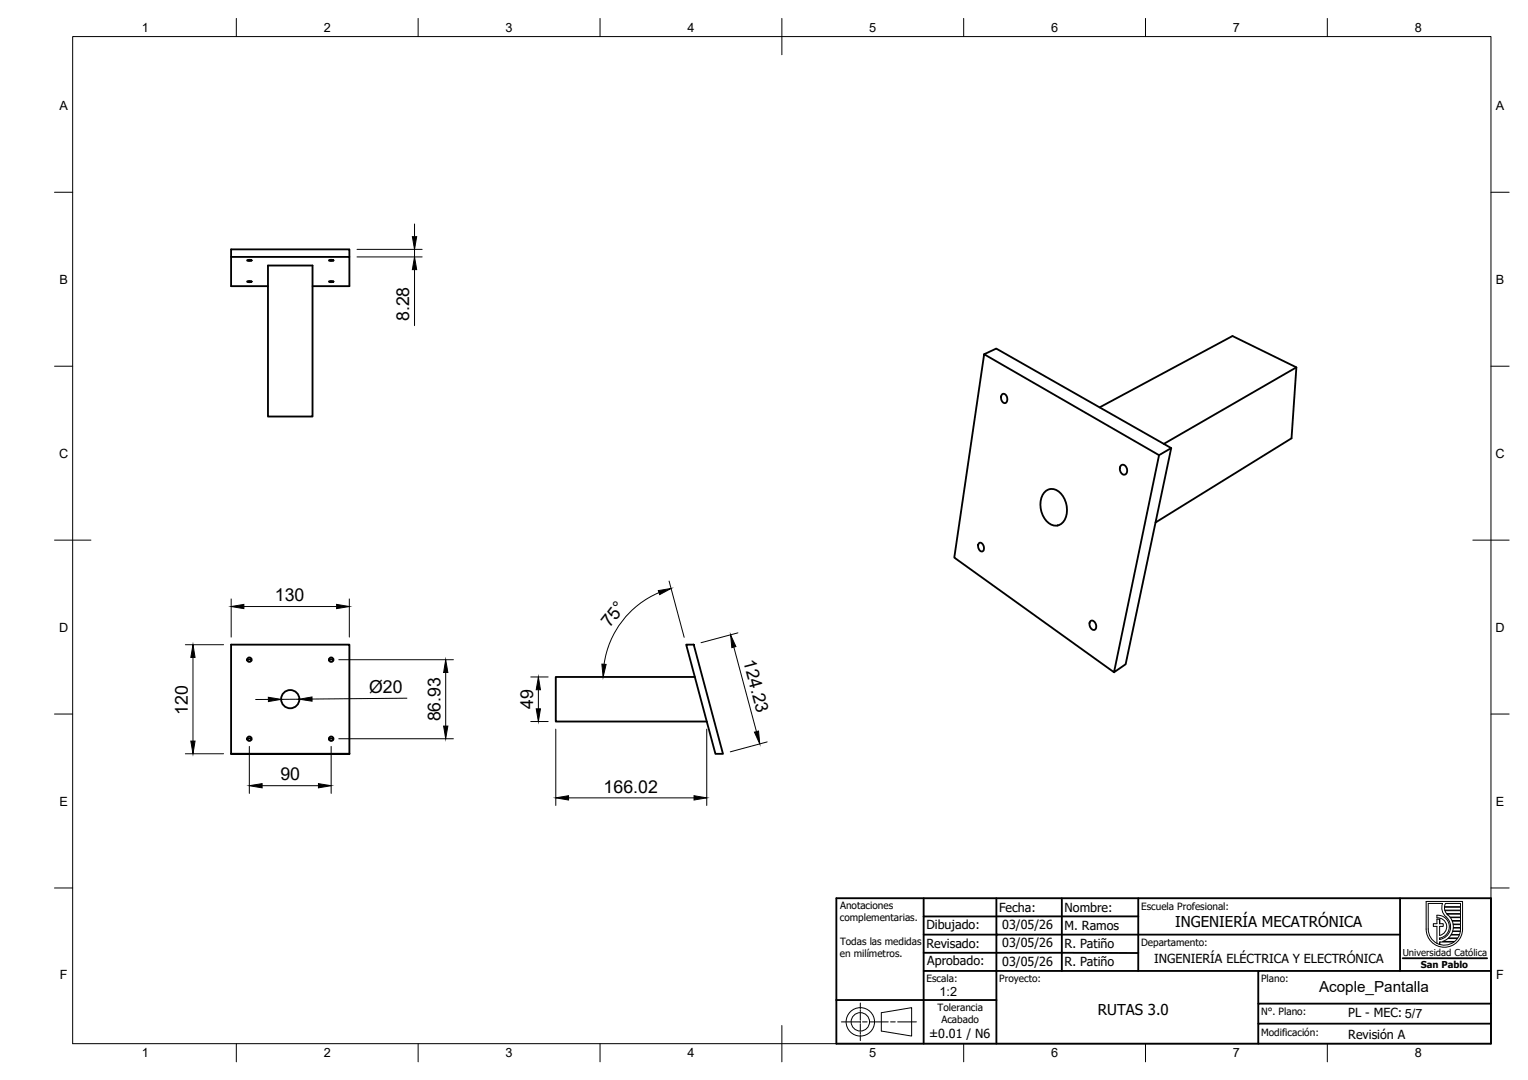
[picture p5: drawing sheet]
<svg xmlns="http://www.w3.org/2000/svg" width="420mm" height="297mm" viewBox="0 0 420 297" stroke-linecap="round" stroke-linejoin="round" font-family="sans-serif">
<!-- layer: Visible -->
<g fill="none" stroke="#000" stroke-width=".51">
<path d="M63.5 70.7h32.6v8h-10.2M67.9 77.4l.7-.1 .6 .1-.6 .2zM67.9 71.6l.7-.1 .6 .1-.6 .2zM73.7 73h12.2v41.6h-12.2zM90.4 71.6l.7-.1 .6 .1-.6 .2zM90.4 77.4l.7-.1 .6 .1-.6 .2zM96.1 70.7v-2.1h-32.6v10.1h10.2M270.6 97.4l48.1 27.8-12.4 59.7 3.2-2.2 12.6-59.5-48.2-27.3-3.3 1.5-8.2 56 43.9 31.5M275.6 108.4a1.29 1.29 0 0 1 1.3 .7 1.29 1.29 0 0 1-.1 1.5 .93 .93 0 0 1-1.1 .1 .93 .93 0 0 1-.4-1zM302.4 112l36.5-19.6 17.6 8.6-1.4 19.6-37.4 23.1M356.5 101l-36.5 21.1M287.5 135.1a3.2 3.2 0 0 1 4.7 1.2 6.1 6.1 0 0 1-.2 7.6 3.2 3.2 0 0 1-4.7-1.2 6.1 6.1 0 0 1 .2-7.6z"/>
<path d="M308.2 128.1a1.1 1.1 0 0 1 1.2-.1 1.1 1.1 0 0 1 .5 1.2 1 1 0 0 1-.7 1.4 1 1 0 0 1-1.2-1.1v-.9zM322.1 123.2l-3.4 2M269.2 149.4a1.33 1.33 0 0 1 1.3 .6 1.33 1.33 0 0 1-.1 1.5 .95 .95 0 0 1-1.1-.1 .95 .95 0 0 1-.3-1zM188.7 177.3h2.1l8 30h-2.1zM299.9 170.8a1.41 1.41 0 0 1 1.4 .9 1.41 1.41 0 0 1-.4 1.6 1.54 1.54 0 0 1-1-2.5zM68 181.7l.6-.4 .5 .4M90.5 181.7l.6-.4 .5 .4M191.1 186.2h-38.3v12.2h41.6M63.5 207.3h32.6h-32.6v-30h32.6v30M68 203.4l.6-.3 .5 .3M90.5 203.4l.6-.3 .5 .3"/>
<circle cx="68.6" cy="181.4" r=".62"/>
<circle cx="79.8" cy="192.3" r="2.51"/>
<circle cx="91.1" cy="181.4" r=".62"/>
<circle cx="68.6" cy="203.2" r=".62"/>
<circle cx="91.1" cy="203.2" r=".62"/>
</g>
<!-- layer: BORDER -->
<g fill="none" stroke="#000" stroke-width=".27">
<path d="M20 10.1h390v276.9h-390zM65 5.1v5M115 5.1v5M165 5.1v5M215 5.1v10M265 5.1v5M315 5.1v5M365 5.1v5M15 52.9h5M410 52.9h5M15 100.7h5M410 100.7h5"/>
<path d="M15 148.6h10M405 148.6h10M15 196.4h5M410 196.4h5M15 244.2h5M410 244.2h5M65 287v5M115 287v5M165 287v5M215 282.1v9.9M265 287v5M315 287v5"/>
<path d="M365 287v5"/>
</g>
<!-- layer: Title (ISO) -->
<g fill="none" stroke="#000" stroke-width=".51">
<path d="M230 247h180v40h-180zM254 252.1v14.9h20v-9.9h-20M254 252.1h20M254 247v5.1M274 252h39M274 252.1v5h111M274 247v5.1M292 247v20M313 247v20M385 247v20M230 275h44M254 262.1h59"/>
<path d="M254 267v20M346 267h-72v20M385.7 263.6h23.2M410 276h-64v5.5M410 267h-64v9M409.9 281.5h-63.9v5.5"/>
</g>
<circle cx="274" cy="257.1" r=".25" fill="#000"/>
<g fill="none" stroke="#000" stroke-width=".27">
<path d="M236.6 275.9v1.6M236.6 277.7v.5M236.6 278.5v2.1M242.3 278.5l8.4-1.4v7.9l-8.4-1.4zM231.4 281.1h5.1M236.6 280.8v.5M236.6 281.6v2M236.6 283.9v.5M236.6 284.6v1.6M237.2 281.1h1.2M239.1 281.1h5.1M244.9 281.1h1.3"/>
<path d="M246.8 281.1h5.2"/>
<circle cx="236.6" cy="281" r="3.9"/>
<circle cx="236.6" cy="281" r="2.53"/>
</g>
<!-- layer: TITLEBLOCK -->
<g fill="none" stroke="#000" stroke-width=".27">
<path d="M392.2 247.9h10v7.6a5 5 0 0 1-5 5 5 5 0 0 1-5-5zM395.1 252.5v-.8a3.2 3.2 0 0 1 3.4 2.8 3.2 3.2 0 0 1-2.6 3.5M395.1 252.5a2.44 2.44 0 0 1 2.7 2 2.44 2.44 0 0 1-1.9 2.8M395.9 257.3v-2.5h1v-.8h-1v-1.2h-.8v1.2h-1v.8h1v4.7M395.9 259.1v.7M396.7 258.9l1.4-.8h2.7l-.8 .8zM397.2 249.5h4.4v.8h-4.3zM397.2 249.4l.3-.9h4.1v.9h-4.4M397.3 250.5l.5 .8h3.8v-.8h-4.3M397.6 252.2a3.5 3.5 0 0 1 1.2 3.7 3.5 3.5 0 0 1-2.9 2.5v-.4M397.6 252.2l-1-1.4-.1-1.2 .2-1.1h-4v7a4.4 4.4 0 0 0 2.5 4 4.4 4.4 0 0 0 4.6-.4h-3.9M397.9 251.4h3.7v.8h-2.9l-.6-.6"/>
<path d="M398.8 252.4h2.8v.8h-2.3zM399 257.2h2.3l-.4 .8h-2.6zM399.3 253.3l2.3 .1v.8l-2-.1zM399.4 256.2h2.1l-.2 .8h-2.2zM399.6 254.3h2v.8h-2zM401.6 256.1v-.8h-2l-.1 .8h2.1"/>
</g>
<path d="M395.9 252.8v1.2M395.9 258v.4M395.9 259.1v.7M397.9 251.4l.2 .2" fill="none" stroke="#000" stroke-width=".36"/>
<!-- layer: FD_Dimensions -->
<g fill="none" stroke="#000" stroke-width=".27">
<path d="M98.2 68.6h17.9M98.2 70.7h17.9M114 61.6v3.5M114 68.6v2.1M114 74.2v15.4M184 159.8l4.1 15.5M51 177.3h10.5M63.6 164.7v10.5M67.1 166.8h25.5M96.1 164.7v10.5M181.2 163a25.2 25.2 0 0 0-15.1 19.7M201.8 178l6.2 23.2"/>
<path d="M202.9 174.1l-10.1 2.7M53.1 180.8v23M73.8 192.4h-3.5M82.3 192.3h-5M93.2 181.4h31.5M111.9 192l-26.1 .3M122.6 185v14.7M145.9 186.2h4.8M145.9 198.4h4.8M148 189.7v5.3M51 207.3h10.5M68.6 205.3v12.9"/>
<path d="M72.1 216.1h15.5M91.1 205.3v12.9M93.2 203.2h31.5M152.8 200.5v21M156.3 219.4h34.5M194.3 200.5v21M210.9 204.1l-10.1 2.7"/>
</g>
<g fill="#000" stroke="#000" stroke-width=".27">
<path d="M113.4 65.1h1.2l-.6 3.5zM114 70.7l.6 3.5h-1.2zM63.6 166.8l3.5-.6v1.2zM92.6 166.2l3.5 .6-3.5 .6zM181 162.4l3.5-.6-3.1 1.7zM200.9 174.6l1.5 3.2-1.2 .3zM53.1 177.3l.5 3.5h-1.1zM73.8 191.8l3.5 .5-3.5 .7zM82.3 192.3l3.5-.6v1.2zM122 199.7h1.1l-.5 3.5zM122.6 181.4l.5 3.6h-1.1zM148 186.2l.6 3.5h-1.2z"/>
<path d="M147.4 195h1.2l-.6 3.4zM165.5 182.7h1.2l-.9 3.5zM52.5 203.8h1.1l-.5 3.5zM68.6 216.1l3.5-.6v1.2zM87.6 215.5l3.5 .6-3.5 .6zM152.8 219.4l3.5-.6v1.2zM190.8 218.8l3.5 .6-3.5 .6zM207.5 201.4l1.1-.3 .3 3.5z"/>
</g>
<g font-size="4.9">
<text x="112.5" y="88.4" transform="rotate(-90 112.5 88.4)">8.28</text>
<text x="75.6" y="165.4">130</text>
<text x="167.7" y="172.9" transform="rotate(-53 167.7 172.9)">75°</text>
<text x="204.3" y="181.8" transform="rotate(75 204.3 181.8)">124.23</text>
<text x="101.5" y="190.6" transform="rotate(-1 101.5 190.6)">Ø20</text>
<text x="51.6" y="196.5" transform="rotate(-90 51.6 196.5)">120</text>
<text x="146.6" y="195" transform="rotate(-90 146.6 195)">49</text>
<text x="121.1" y="198.4" transform="rotate(-90 121.1 198.4)">86.93</text>
<text x="77.1" y="214.6">90</text>
<text x="166" y="218">166.02</text>
</g>
<text font-size="4.2" x="362.7" y="272.7">Acople_Pantalla</text>
<g font-size="4.1">
<text x="323.2" y="255.1">INGENIERÍA MECATRÓNICA</text>
<text x="301.9" y="279.1">RUTAS 3.0</text>
</g>
<g font-size="3.5">
<text x="39" y="8.8">1</text>
<text x="89" y="8.8">2</text>
<text x="139" y="8.8">3</text>
<text x="189" y="8.8">4</text>
<text x="239" y="8.8">5</text>
<text x="289" y="8.8">6</text>
<text x="339" y="8.8">7</text>
<text x="389" y="8.8">8</text>
<text x="16.3" y="30.2">A</text>
<text x="411.3" y="30.2">A</text>
<text x="16.3" y="78">B</text>
<text x="411.3" y="78">B</text>
<text x="16.2" y="125.9">C</text>
<text x="411.2" y="125.9">C</text>
<text x="16.2" y="173.7">D</text>
<text x="411.2" y="173.7">D</text>
<text x="16.3" y="221.6">E</text>
<text x="411.3" y="221.6">E</text>
<text x="16.4" y="269.4">F</text>
<text x="411.4" y="269.4">F</text>
<text x="258.3" y="273.9">1:2</text>
<text x="39" y="290.8">1</text>
<text x="89" y="290.8">2</text>
<text x="139" y="290.8">3</text>
<text x="189" y="290.8">4</text>
<text x="239" y="290.8">5</text>
<text x="289" y="290.8">6</text>
<text x="339" y="290.8">7</text>
<text x="389" y="290.8">8</text>
</g>
<g font-size="3.4">
<text x="274.7" y="250.8">Fecha:</text>
<text x="292.7" y="250.8">Nombre:</text>
<text x="254.7" y="255.5">Dibujado:</text>
<text x="275.6" y="255.6">03/05/26</text>
<text x="292.7" y="255.9">M. Ramos</text>
<text x="254.7" y="260.8">Revisado:</text>
<text x="275.6" y="260.6">03/05/26</text>
<text x="292.7" y="260.8">R. Patiño</text>
<text x="255" y="265.5">Aprobado:</text>
<text x="275.6" y="265.6">03/05/26</text>
<text x="292.7" y="265.8">R. Patiño</text>
<text x="317.4" y="264.7">INGENIERÍA ELÉCTRICA Y ELECTRÓNICA</text>
<text x="370.7" y="279.8">PL - MEC: 5/7</text>
<text x="255.5" y="285.5">±0.01 / N6</text>
<text x="370.7" y="285.7">Revisión A</text>
</g>
<g font-size="2.8">
<text x="231" y="250.1">Anotaciones</text>
<text x="313.8" y="250.2">Escuela Profesional:</text>
<text x="230.9" y="253.4">complementarias.</text>
<text x="230.9" y="263.2">en milímetros.</text>
<text x="231" y="259.9">Todas las medidas</text>
<text x="313.8" y="260.1">Departamento:</text>
<text x="254.8" y="270.1">Escala:</text>
<text x="274.8" y="270.1">Proyecto:</text>
<text x="346.8" y="270.1">Plano:</text>
<text x="257.8" y="278.1">Tolerancia</text>
<text x="258.8" y="281.4">Acabado</text>
<text x="346.8" y="279.1">N°. Plano:</text>
<text x="346.8" y="284.8">Modificación:</text>
</g>
<g font-size="2.6">
<text x="385.7" y="263">Universidad Católica</text>
<text x="390.7" y="266.2">San Pablo</text>
</g>
</svg>
